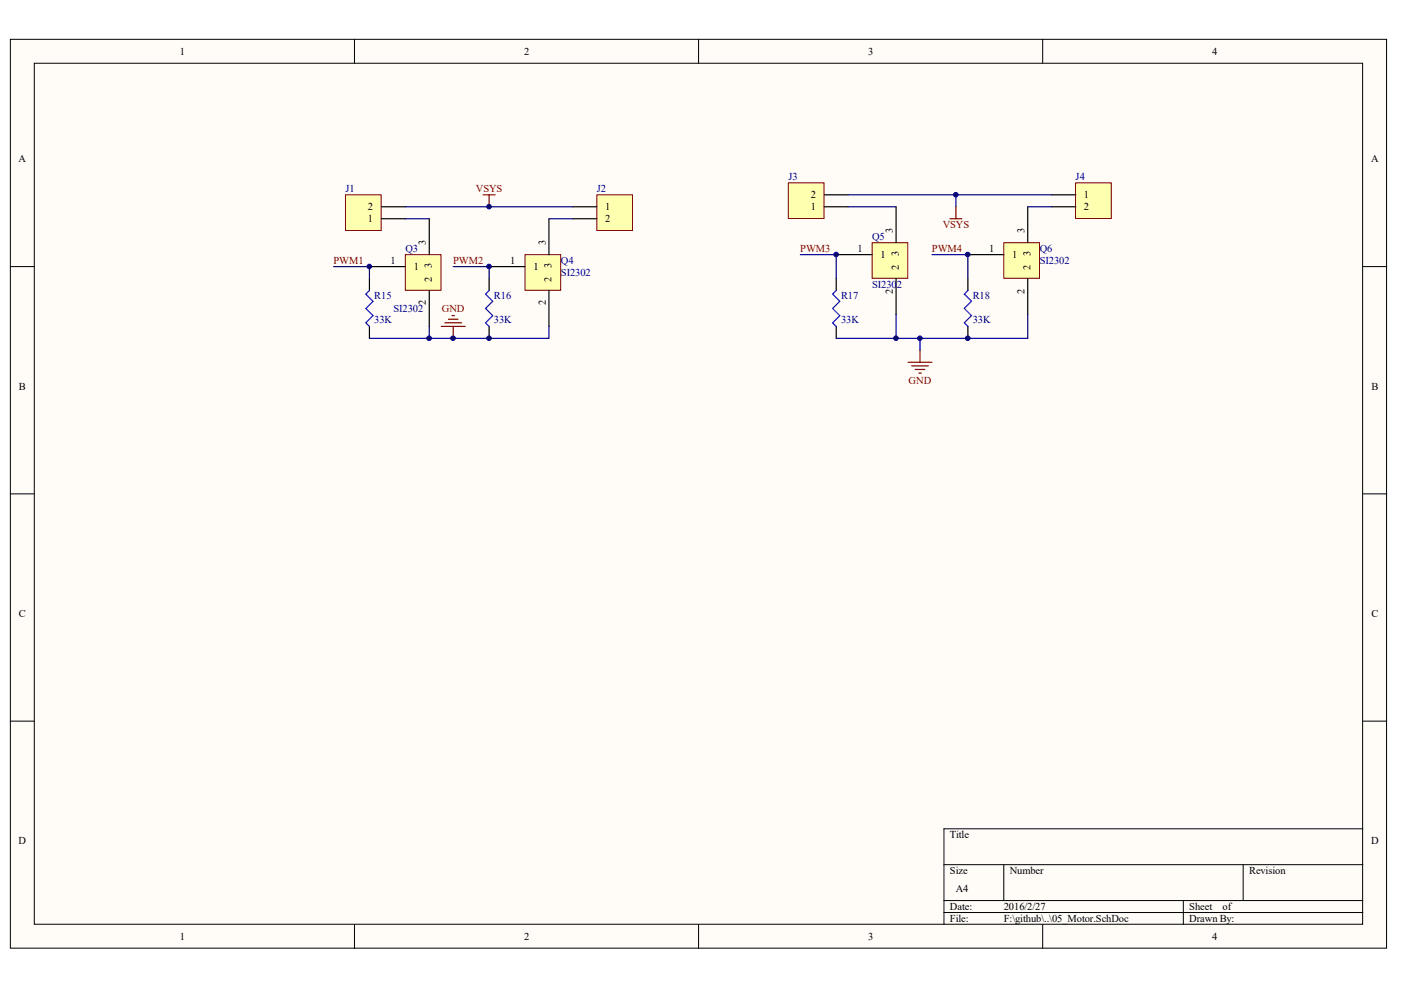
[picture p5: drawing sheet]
<svg xmlns="http://www.w3.org/2000/svg" width="297mm" height="210mm" viewBox="0 0 297 210" stroke-linecap="round" stroke-linejoin="round" font-family="sans-serif">
<g fill="#fffcf8" stroke="#000" stroke-width=".21">
<path d="M2.2 8.3h291.8v192.7h-291.8z"/>
<path d="M7.3 13.4h281.6v182.6h-281.6z"/>
</g>
<g fill="none" stroke="#000" stroke-width=".21">
<path d="M75.2 8.3v5.1M148.1 8.3v5.1M221.1 8.3v5.1M2.2 56.5h5.1M289 56.5h5M2.2 104.7h5.1M289 104.7h5M2.2 152.9h5.1M289 152.9h5M289 175.7h-88.9v20.3M75.2 196v5.1M148.1 196v5.1"/>
<path d="M200.1 183.3h88.9M200.1 190.9h88.9M200.1 193.5h88.9M212.8 183.3v7.6M221.1 196v5.1M250.9 190.9v5.1M263.6 183.3v7.6"/>
</g>
<path d="M85.9 54h7.6v7.5h-7.6z" fill="#ffffb0" stroke="#800000" stroke-width=".21"/>
<path d="M78.3 56.5h7.6M91 46.4v7.6M91 61.6v7.6" fill="none" stroke="#000" stroke-width=".25"/>
<path d="M111.3 54h7.6v7.5h-7.6z" fill="#ffffb0" stroke="#800000" stroke-width=".21"/>
<path d="M103.7 56.5h7.6M116.4 46.4v7.6M116.4 61.6v7.6" fill="none" stroke="#000" stroke-width=".25"/>
<path d="M184.9 51.5h7.6v7.5h-7.6z" fill="#ffffb0" stroke="#800000" stroke-width=".21"/>
<path d="M177.3 54h7.6M190 43.8v7.7M190 59.1v7.6" fill="none" stroke="#000" stroke-width=".25"/>
<path d="M212.8 51.5h7.6v7.5h-7.6z" fill="#ffffb0" stroke="#800000" stroke-width=".21"/>
<path d="M78.3 59.1v2.5M103.7 59.1v2.5M177.3 59.1v2.5M205.2 54h7.6M205.2 59.1v2.5M217.9 43.8v7.7M217.9 59.1v7.6M78.3 69.2v2.5M103.7 69.2v2.5M177.3 69.2v2.5M205.2 69.2v2.5" fill="none" stroke="#000" stroke-width=".25"/>
<path d="M78.3 61.6l-.7 .8 1.5 1.5-1.5 1.5 1.5 1.5-1.5 1.5 .7 .8M103.7 61.6l-.8 .8 1.6 1.5-1.6 1.5 1.6 1.5-1.6 1.5 .8 .8M177.3 61.6l-.8 .8 1.6 1.5-1.6 1.5 1.6 1.5-1.6 1.5 .8 .8M205.2 61.6l-.8 .8 1.6 1.5-1.6 1.5 1.6 1.5-1.6 1.5 .8 .8" fill="none" stroke="#00f" stroke-width=".25"/>
<path d="M73.3 41.3h7.5v7.6h-7.5z" fill="#ffffb0" stroke="#800000" stroke-width=".21"/>
<path d="M80.9 46.4h5M80.9 43.8h5" fill="none" stroke="#000" stroke-width=".25"/>
<path d="M126.5 41.3h7.6v7.6h-7.6z" fill="#ffffb0" stroke="#800000" stroke-width=".21"/>
<path d="M121.5 43.8h5M121.5 46.4h5" fill="none" stroke="#000" stroke-width=".25"/>
<path d="M167.1 38.8h7.6v7.5h-7.6z" fill="#ffffb0" stroke="#800000" stroke-width=".21"/>
<path d="M174.8 43.8h5M174.8 41.3h5" fill="none" stroke="#000" stroke-width=".25"/>
<path d="M228 38.8h7.6v7.5h-7.6z" fill="#ffffb0" stroke="#800000" stroke-width=".21"/>
<path d="M223 41.3h5M223 43.8h5" fill="none" stroke="#000" stroke-width=".25"/>
<g fill="none" stroke="#800000" stroke-width=".25">
<path d="M102.4 41.3h2.6M103.7 41.3v2.5M201.4 46.4h2.5M202.7 43.8v2.6M93.6 69.2h5M94.3 68.4h3.6M95.1 67.7h2M95.8 66.9h.5M96.1 69.2v2.5M192.5 76.8h5.1M193.3 77.6h3.5M194 78.3h2.1"/>
<path d="M194.8 79.1h.5M195.1 74.3v2.5"/>
</g>
<g fill="none" stroke="#000080" stroke-width=".25">
<path d="M70.7 56.5h7.6v2.6M85.9 43.8h35.6M85.9 46.4h5.1M96.1 56.5h7.6v2.6M116.4 46.4h5.1M169.7 54h7.6v5.1M179.8 41.3h22.9v2.5M179.8 43.8h10.2M197.6 54h7.6v5.1M202.7 41.3h20.3M217.9 43.8h5.1M91 69.2v2.5"/>
<path d="M116.4 69.2v2.5h-38.1M190 66.7v5h-12.7M190 71.7h5.1v2.6M217.9 66.7v5h-22.8"/>
</g>
<g fill="#000080" stroke="#000080" stroke-width=".21">
<circle cx="78.3" cy="56.5" r=".48"/>
<circle cx="91" cy="71.7" r=".49"/>
<circle cx="96.1" cy="71.7" r=".49"/>
<circle cx="103.7" cy="71.7" r=".48"/>
<circle cx="103.7" cy="56.5" r=".48"/>
<circle cx="103.7" cy="43.8" r=".48"/>
<circle cx="177.3" cy="54" r=".48"/>
<circle cx="190" cy="71.7" r=".48"/>
<circle cx="195" cy="71.7" r=".48"/>
<circle cx="202.6" cy="41.3" r=".48"/>
<circle cx="205.2" cy="71.7" r=".49"/>
<circle cx="205.2" cy="54" r=".49"/>
</g>
<g font-size="2.2">
<text x="38.2" y="11.6">1</text>
<text x="111.1" y="11.6">2</text>
<text x="184.1" y="11.6">3</text>
<text x="257" y="11.6">4</text>
<text x="3.9" y="34.4">A</text>
<text x="290.7" y="34.4">A</text>
<text x="78" y="47.1">1</text>
<text x="78" y="44.6">2</text>
<text x="128.3" y="44.6">1</text>
<text x="128.3" y="47.1">2</text>
<text x="171.9" y="44.6">1</text>
<text x="171.9" y="42">2</text>
<text x="229.8" y="42">1</text>
<text x="229.8" y="44.6">2</text>
<text x="90.3" y="52" transform="rotate(-90 90.3 52)">3</text>
<text x="115.7" y="52" transform="rotate(-90 115.7 52)">3</text>
<text x="181.8" y="53.4">1</text>
<text x="189.3" y="49.4" transform="rotate(-90 189.3 49.4)">3</text>
<text x="209.7" y="53.4">1</text>
<text x="217.2" y="49.4" transform="rotate(-90 217.2 49.4)">3</text>
<text x="82.8" y="56">1</text>
<text x="87.7" y="57.2">1</text>
<text x="91.6" y="59.8" transform="rotate(-90 91.6 59.8)">2</text>
<text x="91.6" y="56.9" transform="rotate(-90 91.6 56.9)">3</text>
<text x="108.2" y="56">1</text>
<text x="113.1" y="57.2">1</text>
<text x="117" y="59.8" transform="rotate(-90 117 59.8)">2</text>
<text x="117" y="56.9" transform="rotate(-90 117 56.9)">3</text>
<text x="186.7" y="54.7">1</text>
<text x="190.6" y="57.3" transform="rotate(-90 190.6 57.3)">2</text>
<text x="190.6" y="54.4" transform="rotate(-90 190.6 54.4)">3</text>
<text x="214.6" y="54.7">1</text>
<text x="218.5" y="57.3" transform="rotate(-90 218.5 57.3)">2</text>
<text x="218.5" y="54.4" transform="rotate(-90 218.5 54.4)">3</text>
<text x="90.3" y="64.8" transform="rotate(-90 90.3 64.8)">2</text>
<text x="115.7" y="64.8" transform="rotate(-90 115.7 64.8)">2</text>
<text x="189.3" y="62.2" transform="rotate(-90 189.3 62.2)">2</text>
<text x="217.2" y="62.2" transform="rotate(-90 217.2 62.2)">2</text>
<text x="4" y="82.6">B</text>
<text x="290.8" y="82.6">B</text>
<text x="4" y="130.8">C</text>
<text x="290.8" y="130.8">C</text>
<text x="3.9" y="179">D</text>
<text x="201.4" y="177.7">Title</text>
<text x="290.7" y="179">D</text>
<text x="201.4" y="185.3">Size</text>
<text x="214.1" y="185.3">Number</text>
<text x="264.8" y="185.3">Revision</text>
<text x="202.7" y="189.1">A4</text>
<text x="201.4" y="192.9">Date:</text>
<text x="201.4" y="195.5">File:</text>
<text x="212.8" y="192.9">2016/2/27</text>
<text x="212.8" y="195.5">F:\github\..\05_Motor.SchDoc</text>
<text x="252.2" y="192.9">Sheet</text>
<text x="252.2" y="195.5">Drawn By:</text>
<text x="259.2" y="192.9">of</text>
<text x="38.2" y="199.3">1</text>
<text x="111.1" y="199.3">2</text>
<text x="184.1" y="199.3">3</text>
<text x="257" y="199.3">4</text>
</g>
<g font-size="2.2" fill="#000080">
<text x="73.3" y="40.8">J1</text>
<text x="126.5" y="40.8">J2</text>
<text x="167.1" y="38.2">J3</text>
<text x="228" y="38.2">J4</text>
<text x="85.9" y="53.4">Q3</text>
<text x="184.9" y="50.9">Q5</text>
<text x="220.4" y="53.4">Q6</text>
<text x="118.9" y="56">Q4</text>
<text x="118.9" y="58.5">SI2302</text>
<text x="220.4" y="56">SI2302</text>
<text x="79.3" y="63.3">R15</text>
<text x="104.7" y="63.3">R16</text>
<text x="178.3" y="63.3">R17</text>
<text x="184.9" y="61">SI230</text>
<text x="190.1" y="61">2</text>
<text x="206.2" y="63.3">R18</text>
<text x="79.3" y="68.4">33K</text>
<text x="83.4" y="66.1">SI2302</text>
<text x="104.7" y="68.4">33K</text>
<text x="178.3" y="68.4">33K</text>
<text x="206.2" y="68.4">33K</text>
</g>
<g font-size="2.2" fill="#800000">
<text x="100.9" y="40.8">VSYS</text>
<text x="169.7" y="53.4">PWM3</text>
<text x="197.6" y="53.4">PWM4</text>
<text x="199.9" y="48.4">VSYS</text>
<text x="70.7" y="56">PWM1</text>
<text x="96.1" y="56">PWM2</text>
<text x="93.7" y="66.1">GND</text>
<text x="192.6" y="81.3">GND</text>
</g>
</svg>
